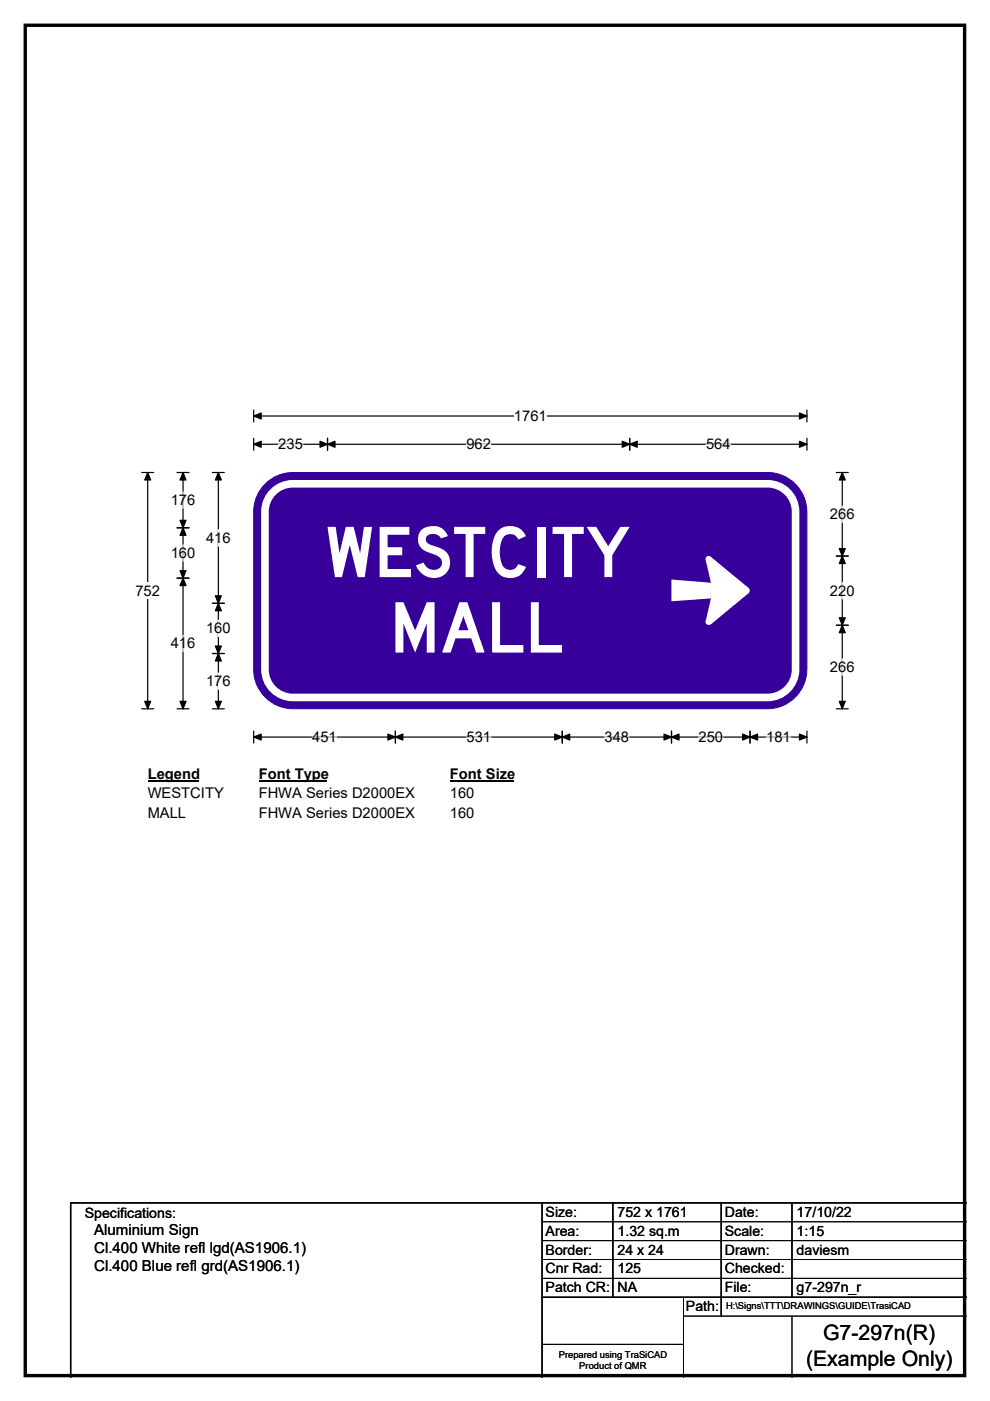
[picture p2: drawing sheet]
<svg xmlns="http://www.w3.org/2000/svg" width="210mm" height="297mm" viewBox="0 0 210 297" stroke-linecap="round" stroke-linejoin="round" font-family="sans-serif">
<path d="M5.4 5.4h199.2v286.3h-199.2z" fill="none" stroke="#000" stroke-width=".72"/>
<path d="M53.8 88.2h117.4M53.8 86.9v2.6M171.2 86.9v2.6" fill="none" stroke="#000" stroke-width=".25"/>
<path d="M53.8 88.2l1.6-.6v1.2zM169.6 87.6l1.6 .6-1.6 .6z" fill="#000" stroke="#000" stroke-width=".25"/>
<path d="M109 86.5h7v3.5h-7z" fill="#fff"/>
<g fill="none" stroke="#000" stroke-width=".25">
<path d="M53.8 94.2h117.4M53.8 92.9v2.6M69.5 92.9v2.6M133.6 92.9v2.6M171.2 92.9v2.6M30.1 100.2h2.5M31.3 100.2v50.1M30.1 150.3h2.5M53.8 155v2.5M53.8 156.3h117.4M83.9 155v2.5M119.3 155v2.5"/>
<path d="M142.4 155v2.5M159.1 155v2.5M171.2 155v2.5"/>
</g>
<g fill="#000" stroke="#000" stroke-width=".25">
<path d="M53.8 94.2l1.6-.6v1.2zM69.5 94.2l1.6-.6v1.2zM67.9 93.6l1.6 .6-1.6 .6zM132 93.6l1.6 .6-1.6 .6zM133.6 94.2l1.5-.6v1.2zM169.6 93.6l1.6 .6-1.6 .6zM31.3 100.2l.7 1.6h-1.3zM30.7 148.7h1.3l-.7 1.6zM53.8 156.3l1.6-.7v1.3zM83.9 156.3l1.5-.7v1.3zM82.3 155.6l1.6 .7-1.6 .6zM117.7 155.6l1.6 .7-1.6 .6z"/>
<path d="M119.3 156.3l1.5-.7v1.3zM140.8 155.6l1.6 .7-1.6 .6zM142.4 156.3l1.6-.7v1.3zM157.5 155.6l1.6 .7-1.6 .6zM159.1 156.3l1.6-.7v1.3zM169.6 155.6l1.6 .7-1.6 .6z"/>
</g>
<path d="M59 94.2h5.2M98.9 94.2h5.2M149.8 94.2h5.2M66.2 156.3h5.2M99 156.3h5.2M128.2 156.3h5.2M148.2 156.3h5.2M162.5 156.3h5.2" fill="none" stroke="#fff" stroke-width=".25"/>
<path d="M28.7 123.5h5.2v3.5h-5.2z" fill="#fff"/>
<g fill="none" stroke="#000" stroke-width=".25">
<path d="M37.5 111.9h2.6M37.5 100.2h2.6M38.8 100.2v50.1M45 100.2h2.6M46.3 100.2v50.1M177.4 100.2h2.5M177.4 117.9h2.5M178.6 100.2v50.1M37.5 122.6h2.6M45 127.9h2.6M45 138.6h2.6M177.4 132.6h2.5"/>
<path d="M37.5 150.3h2.6M45 150.3h2.6M177.4 150.3h2.5"/>
</g>
<g fill="#000" stroke="#000" stroke-width=".25">
<path d="M38.8 111.9l.7 1.6h-1.3zM38.8 100.2l.7 1.6h-1.3zM38.2 110.3h1.3l-.7 1.6zM46.3 100.2l.6 1.6h-1.2zM178.6 117.9l.7 1.6h-1.3zM178.6 100.2l.7 1.6h-1.3zM178 116.3h1.3l-.7 1.6zM38.2 121h1.3l-.7 1.6zM38.8 122.6l.7 1.6h-1.3zM46.3 127.9l.6 1.6h-1.2zM45.7 137h1.2l-.6 1.6zM45.7 126.3h1.2l-.6 1.6z"/>
<path d="M46.3 138.6l.6 1.5h-1.2zM178 131h1.3l-.7 1.6zM178.6 132.6l.7 1.6h-1.3zM38.2 148.7h1.3l-.7 1.6zM45.7 148.7h1.2l-.6 1.6zM178 148.7h1.3l-.7 1.6z"/>
</g>
<path d="M38.8 104.3v3.5M38.8 115.5v3.5M46.3 112.3v3.5M178.6 107.3v3.5M38.8 134.7v3.5M46.3 131.5v3.5M178.6 123.5v3.5M178.6 139.7v3.5M46.3 142.7v3.5" fill="none" stroke="#fff" stroke-width=".25"/>
<path d="M31.3 162.3h10.8v3.5h-10.8z" fill="#fff"/>
<path d="M31.3 165.6h10.8" fill="none" stroke="#000" stroke-width=".32"/>
<path d="M54.9 162.3h14.4v3.5h-14.4z" fill="#fff"/>
<path d="M54.9 165.6h14.4" fill="none" stroke="#000" stroke-width=".32"/>
<path d="M95.4 162.3h13.5v3.5h-13.5z" fill="#fff"/>
<path d="M95.4 165.6h13.5" fill="none" stroke="#000" stroke-width=".32"/>
<g fill="#fff">
<path d="M31.3 166.5h16.1v3.4h-16.1z"/>
<path d="M54.9 166.5h33v3.4h-33z"/>
<path d="M95.4 166.5h5.2v3.4h-5.2z"/>
<path d="M31.3 170.6h8.2v3.5h-8.2z"/>
<path d="M54.9 170.6h33v3.5h-33z"/>
<path d="M95.4 170.6h5.2v3.5h-5.2z"/>
</g>
<path d="M56.2 102.6a8.3 8.3 0 0 1 5.9-2.4h100.7a8.3 8.3 0 0 1 8.3 8.3v33.4a8.4 8.4 0 0 1-8.3 8.4h-100.7a8.3 8.3 0 0 1-8.3-8.4v-33.4a8.3 8.3 0 0 1 2.4-5.9z" fill-rule="evenodd" fill="#37009b" stroke="#37009b" stroke-width=".21"/>
<path d="M57.9 104.3a5.9 5.9 0 0 1 4.2-1.7h100.7a5.9 5.9 0 0 1 5.9 5.9v33.4a5.9 5.9 0 0 1-5.9 6h-100.7a5.9 5.9 0 0 1-5.9-6v-33.4a5.9 5.9 0 0 1 1.7-4.2z" fill="none" stroke="#fff" stroke-width="1.6"/>
<g fill="#fff">
<path d="M142.4 122.9l8.4 .6v3.4l-8.4 .6z"/>
<path d="M149.7 118.7l1-.7 8.1 6.7v1.1l-8.1 6.6-1-.7 1.1-4.8v-3.4z" fill-rule="evenodd"/>
<circle cx="150.3" cy="131.8" r=".66"/>
<circle cx="158.4" cy="125.2" r=".66"/>
<circle cx="150.3" cy="118.5" r=".66"/>
</g>
<path d="M115 255v37M130 255v20M153 255v24M168 255v20M205 255h-190v37M115 275h90" fill="none" stroke="#000" stroke-width=".3"/>
<path d="M115 259h90M115 263h90M115 267h90M115 271h90M145 279h60M145 275v17M168 279v13M115 285h30" fill="none" stroke="#000" stroke-width=".21"/>
<g font-size="14.8" fill="#fff">
<text x="69.2" y="122.4">WESTCITY</text>
<text x="82.6" y="138.3">MALL</text>
</g>
<g font-size="4.5">
<text x="174.6" y="284.2">G7-297n(R)</text>
<text x="171" y="289.6">(Example Only)</text>
</g>
<g font-size="3.2">
<text x="20" y="261.9">Aluminium Sign</text>
<text x="20" y="265.7">Cl.400 White refl lgd(AS1906.1)</text>
<text x="20" y="269.6">Cl.400 Blue refl grd(AS1906.1)</text>
</g>
<g font-size="3.1">
<text x="109" y="89.3">1761</text>
<text x="59" y="95.2">235</text>
<text x="98.9" y="95.2">962</text>
<text x="149.8" y="95.2">564</text>
<text x="36.2" y="107.1">176</text>
<text x="176" y="110.1">266</text>
<text x="36.2" y="118.3">160</text>
<text x="43.7" y="115.1">416</text>
<text x="28.7" y="126.3">752</text>
<text x="176" y="126.3">220</text>
<text x="36.2" y="137.5">416</text>
<text x="43.7" y="134.3">160</text>
<text x="176" y="142.5">266</text>
<text x="43.7" y="145.5">176</text>
<text x="66.2" y="157.3">451</text>
<text x="99" y="157.3">531</text>
<text x="128.2" y="157.3">348</text>
<text x="148.2" y="157.3">250</text>
<text x="162.5" y="157.3">181</text>
<text x="31.3" y="165.1">Legend</text>
<text x="54.9" y="165.1">Font Type</text>
<text x="95.4" y="165.1">Font Size</text>
<text x="31.3" y="169.2">WESTCITY</text>
<text x="31.3" y="173.4">MALL</text>
<text x="54.9" y="169.2">FHWA Series D2000EX</text>
<text x="54.9" y="173.4">FHWA Series D2000EX</text>
<text x="95.4" y="169.2">160</text>
<text x="95.4" y="173.4">160</text>
</g>
<g font-size="3">
<text x="115.7" y="258">Size:</text>
<text x="131" y="258">752 x 1761</text>
<text x="153.7" y="258">Date:</text>
<text x="169" y="258">17/10/22</text>
<text x="18" y="258.2">Specifications:</text>
<text x="115.7" y="262">Area:</text>
<text x="131" y="262">1.32 sq.m</text>
<text x="153.7" y="262">Scale:</text>
<text x="169" y="262">1:15</text>
<text x="115.7" y="266">Border:</text>
<text x="115.7" y="270">Cnr Rad:</text>
<text x="131" y="266">24 x 24</text>
<text x="131" y="270">125</text>
<text x="153.7" y="266">Drawn:</text>
<text x="153.7" y="270">Checked:</text>
<text x="169" y="266">daviesm</text>
<text x="115.7" y="274">Patch CR:</text>
<text x="131" y="274">NA</text>
<text x="153.7" y="274">File:</text>
<text x="169" y="274">g7-297n_r</text>
<text x="145.5" y="278">Path:</text>
</g>
<g font-size="2">
<text x="154" y="277.6">H:\Signs\TTT\DRAWINGS\GUIDE\TrasiCAD</text>
<text x="118.5" y="287.8">Prepared using TraSiCAD</text>
<text x="122.9" y="290.2">Product of QMR</text>
</g>
</svg>
